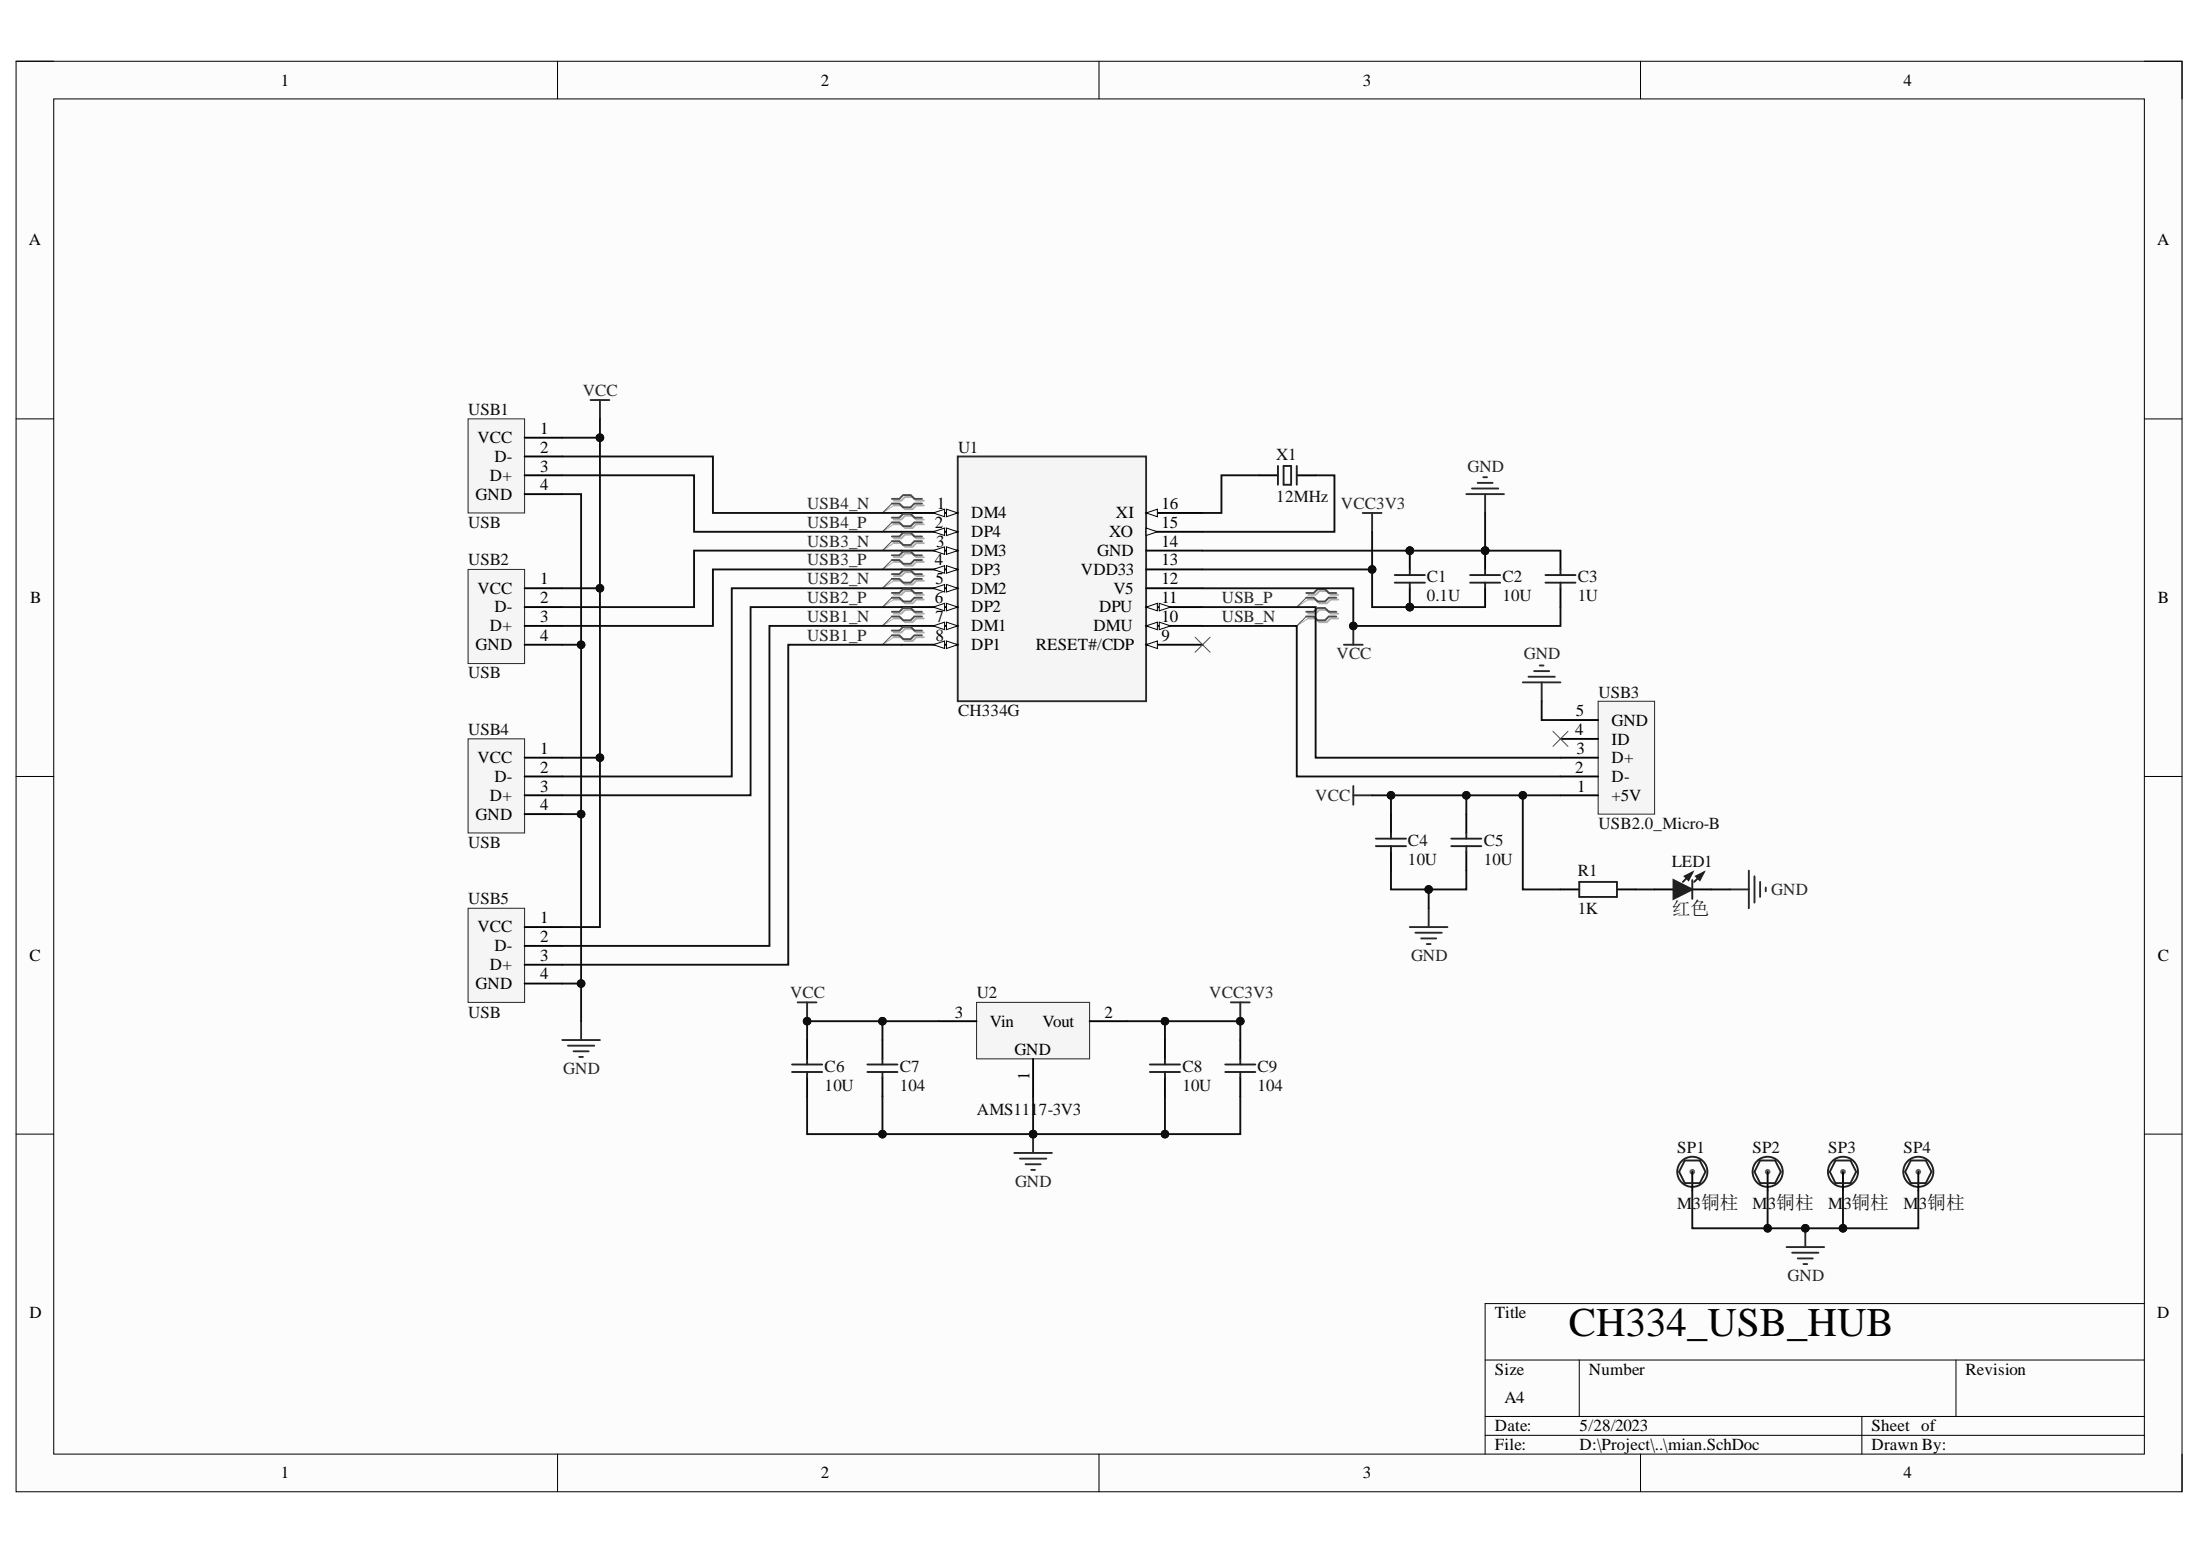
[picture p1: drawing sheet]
# Altium project CH334-USB-HUB.PrjPcb
1 sheet, 23 parts. Net scope: global (net labels, ports and power ports of the same name join across sheets).
Board file: main.PcbDoc

## Sheet mian.SchDoc
size A4; SheetNumber: 1; SheetTotal: 1

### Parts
C1  0.1U  [C0805_L]
C2  10U  [C0805_L]
C3  1U  [C0805_L]
C4  10U  [C0805_L]
C5  10U  [C0805_L]
C6  10U  [C0805_L]
C7  104  [C0805_L]
C8  10U  [C0805_L]
C9  104  [C0805_L]
LED1  红色  [LED0805_R]
R1  1K  [R0805_L]
SP1  M3铜柱  [M3x4_N]
SP2  M3铜柱  [M3x4_N]
SP3  M3铜柱  [M3x4_N]
SP4  M3铜柱  [M3x4_N]
U1  CH334G  [SOP16]
U2  AMS1117-3V3  [SOT223_M]
USB1  USB  [USB2.0_Type-A_DIP_F_1]
USB2  USB  [USB2.0_Type-A_DIP_F_1]
USB3  USB2.0_Micro-B  [USB2.0_MICRO-B_1]
USB4  USB  [USB2.0_Type-A_DIP_F_1]
USB5  USB  [USB2.0_Type-A_DIP_F_1]
X1  12MHz  [HC-49S]

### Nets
GND: C1.2 C2.2 C3.2 C4.1 C5.1 C6.1 C7.1 C8.1 C9.1 LED1.2(K) SP1.1 SP2.1 SP3.1 SP4.1 U1.14(GND) U2.1(GND) USB1.4(GND) USB2.4(GND) USB3.5(GND) USB4.4(GND) USB5.4(GND)
VCC: C3.1 C4.2 C5.2 C6.2 C7.2 R1.1 U1.12(V5) U2.3(Vin) USB1.1(VCC) USB2.1(VCC) USB3.1(+5V) USB4.1(VCC) USB5.1(VCC)
VCC3V3: C1.1 C2.1 C8.2 C9.2 U1.13(VDD33) U2.2(Vout)
USB1_N: U1.7(DM1) USB5.2(D-)
USB1_P: U1.8(DP1) USB5.3(D+)
USB2_N: U1.5(DM2) USB4.2(D-)
USB2_P: U1.6(DP2) USB4.3(D+)
USB3_N: U1.3(DM3) USB2.2(D-)
USB3_P: U1.4(DP3) USB2.3(D+)
USB4_N: U1.1(DM4) USB1.2(D-)
USB4_P: U1.2(DP4) USB1.3(D+)
USB_N: U1.10(DMU) USB3.2(D-)
USB_P: U1.11(DPU) USB3.3(D+)
NetLED1_1: LED1.1(A) R1.2
NetU1_15: U1.15(XO) X1.2
NetU1_16: U1.16(XI) X1.1

Not connected (* = marked no-connect by the designer): U1 9(RESET#/CDP)*; USB3 4(ID)*

### Layout directives
differential pair: USB1_N, USB1_P, USB2_N, USB2_P, USB3_N, USB3_P, USB4_N, USB4_P, USB_N, USB_P

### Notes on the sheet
- CH334_USB_HUB
